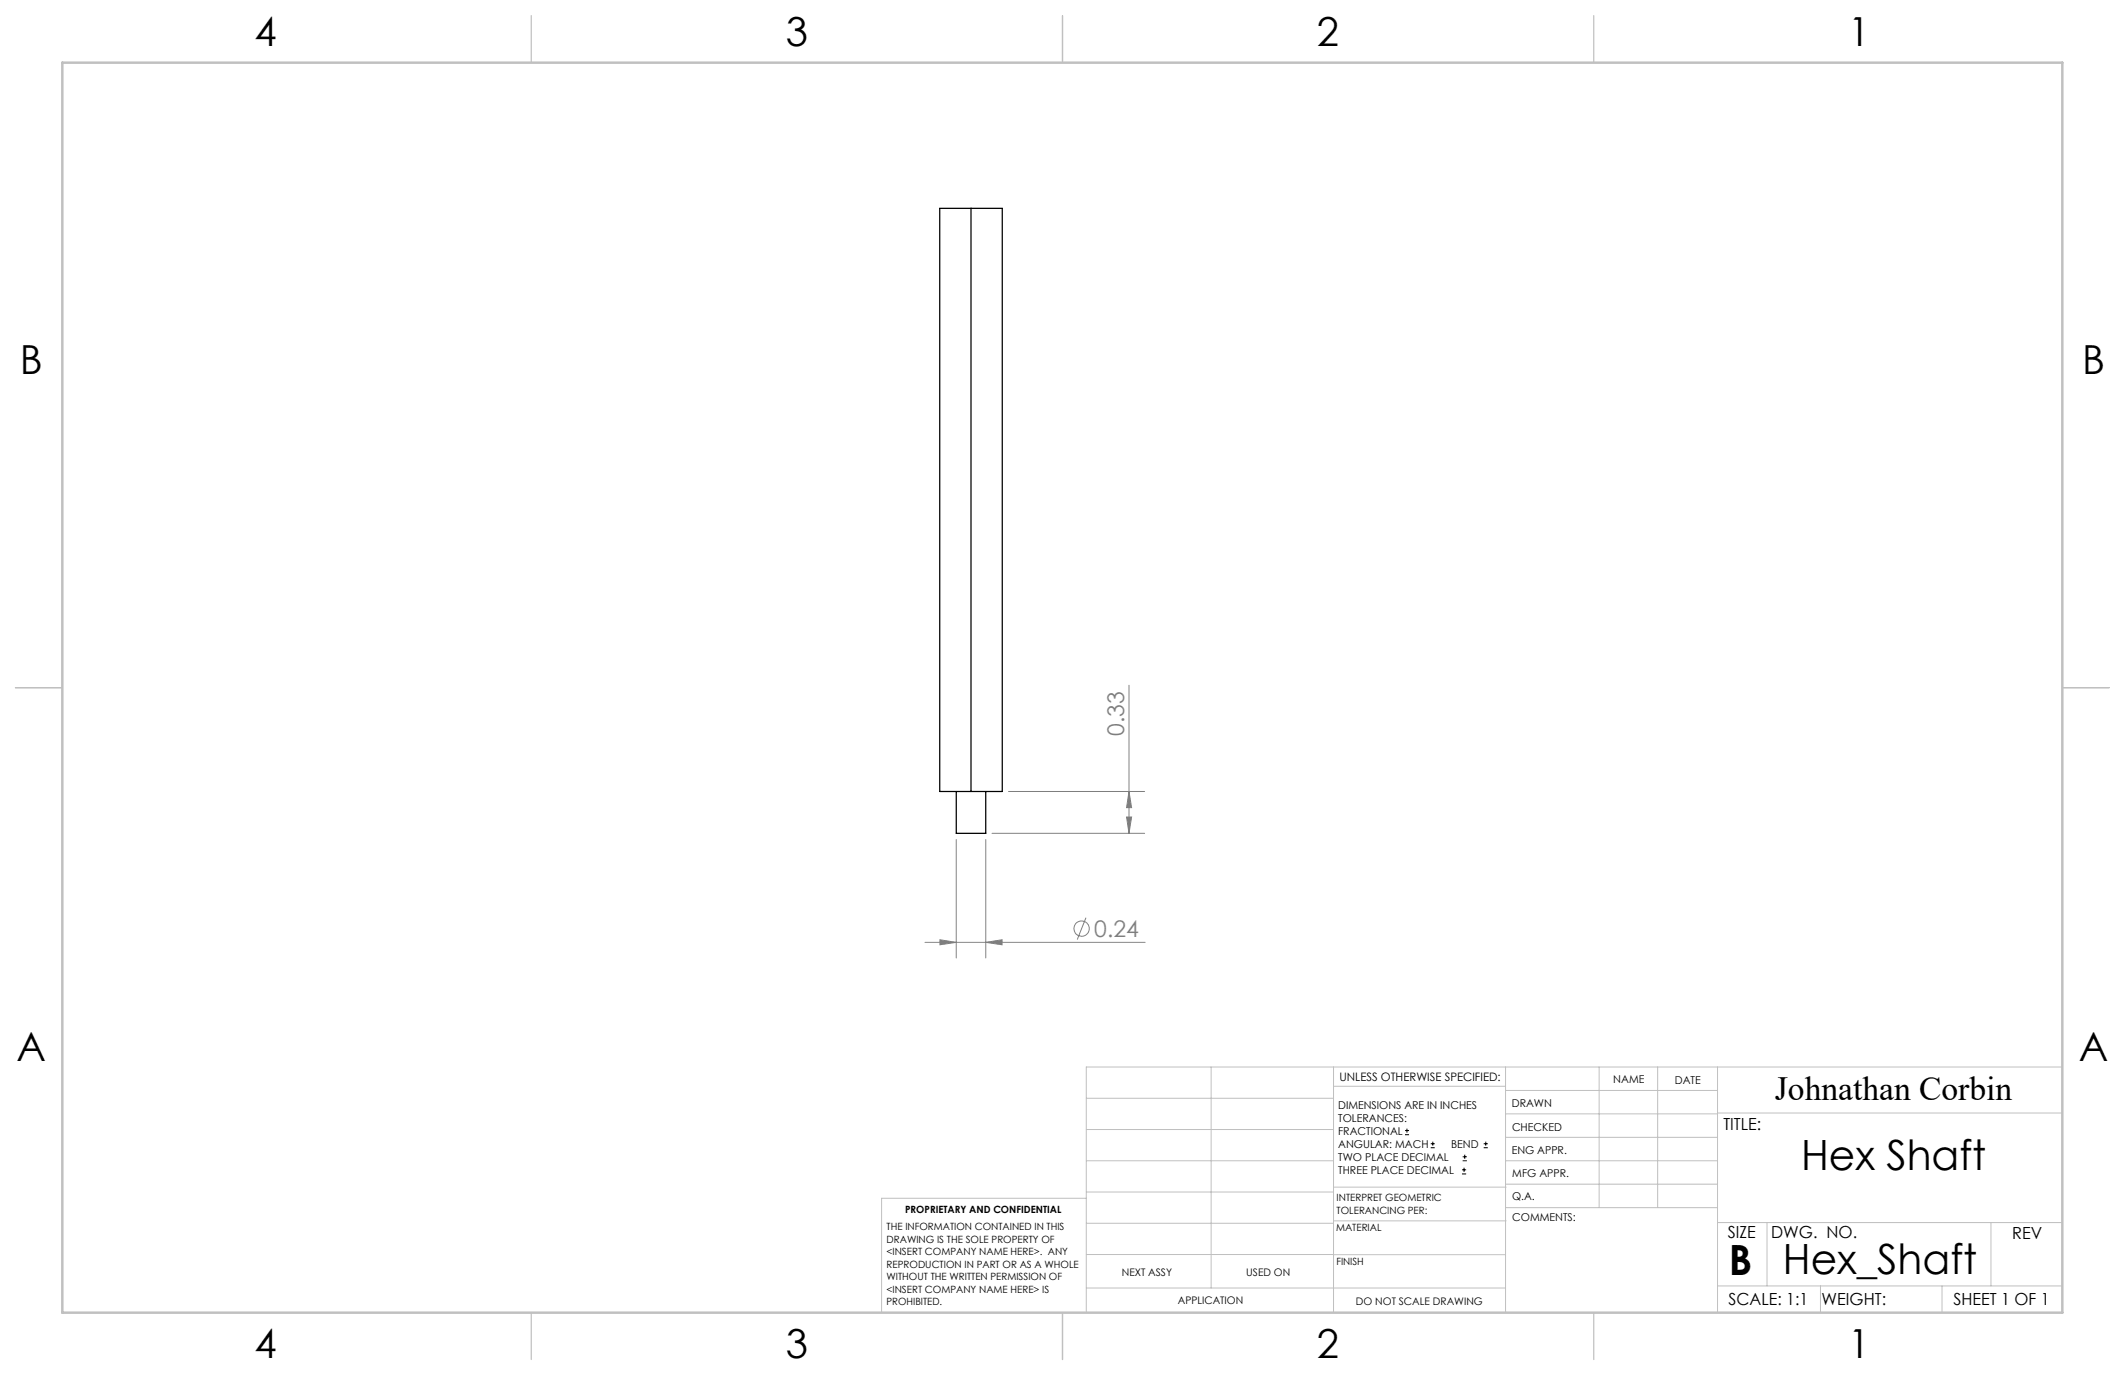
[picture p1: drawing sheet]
<svg xmlns="http://www.w3.org/2000/svg" width="432mm" height="279mm" viewBox="0 0 432 279" stroke-linecap="round" stroke-linejoin="round" font-family="sans-serif">
<g fill="none" stroke="#808080" stroke-width=".2">
<path d="M229.4 139.2v30.1M194.3 170.6v24.1M200.3 170.6v24.1M201.6 169.3h31M204.9 160.8h27.7M228.9 166h1l-.5 3.3zM229.4 160.8l.5 3.3h-1zM188 191.5h44.7M191 191l3.3 .5-3.3 .5zM200.3 191.5l3.3-.5v1zM220.7 186.5l-1.8 4.4"/>
<circle cx="219.8" cy="188.7" r="1.55"/>
</g>
<g fill="none" stroke="#000" stroke-width=".2">
<path d="M285.5 230.6h.8M285.5 229.7h.8M285.9 229.3v.9M290.7 233.2h.8M290.7 232.4h.8M291.1 232v.8M297.1 238.5h.8M297.1 237.7h.8M297.2 235.9h.9M297.2 235.1h.9M297.5 237.3v.8M297.6 234.6v.9"/>
<path d="M301.5 233.2h.8M301.5 232.4h.8M301.9 232v.8"/>
</g>
<g fill="none" stroke="#c0c0c0" stroke-width=".2">
<path d="M246.1 216.8v44.9M271 216.8v49.9M305.9 216.8v49.9M324.9 216.8v28.6M336.8 216.8v28.6M349 216.8v49.9M419.1 216.8h-198.4v49.9M220.7 235.9h50.3M220.7 229.5h50.3M220.7 223.2h50.3M271 220.7h34.9M305.9 231.1h43.1"/>
<path d="M305.9 226.3h43.1M305.9 221.6h43.1M305.9 235.9h43.1M349 226.2h70.1M220.7 248.6h50.3M220.7 242.2h50.3M220.7 254.9h50.3M220.7 243.5h-41.6v23.2M271 255h34.9M271 248.1h35M271 241.2h35M305.9 240.6h43.1"/>
<path d="M306 245.4h43M349 248.4h70.1M359.1 248.4v12.9M404.6 248.4v12.9M220.7 261.7h85.2M349 261.3h70.1M369.9 261.3v5.4M394.6 261.3v5.4"/>
</g>
<path d="M108 3.2v9.5M215.9 3.2v9.5M323.8 3.2v9.5M3.1 139.7h9.6M419.1 139.7h9.5M108 266.7v9.6M215.9 266.7v9.6M323.8 266.7v9.6" fill="none" stroke="#c0c0c0" stroke-width=".25"/>
<path d="M12.7 12.7h406.4v254h-406.4z" fill="none" stroke="#c0c0c0" stroke-width=".5"/>
<g fill="#808080">
<path d="M200.3 191.5l3.3-.5v1zM191 191l3.3 .5-3.3 .5z"/>
<path d="M229.4 160.8l.5 3.3h-1zM228.9 166h1l-.5 3.3z"/>
</g>
<path d="M191 42.3h12.7v118.5h-12.7zM197.3 42.3v118.5M194.3 160.8v8.5h6v-8.5" fill="none" stroke="#000" stroke-width=".25"/>
<g font-size="8.5">
<text x="366" y="237.7">Hex Shaft</text>
<text x="351.3" y="259">B</text>
<text x="362.3" y="258.9">Hex_Shaft</text>
</g>
<g font-size="8.1">
<text x="51.7" y="9.3">4</text>
<text x="159.7" y="9.3">3</text>
<text x="267.6" y="9.3">2</text>
<text x="375.6" y="9.3">1</text>
<text x="4" y="76">B</text>
<text x="423.1" y="76">B</text>
<text x="3.3" y="215.7">A</text>
<text x="422.4" y="215.7">A</text>
<text x="51.7" y="276">4</text>
<text x="159.7" y="276">3</text>
<text x="267.6" y="276">2</text>
<text x="375.6" y="276">1</text>
</g>
<text font-size="6.9" x="360.7" y="223.6">Johnathan Corbin</text>
<g font-size="4.7" fill="#808080">
<text x="228.4" y="149.6" transform="rotate(-90 228.4 149.6)">0.33</text>
<text x="222.4" y="190.4">0.24</text>
</g>
<g font-size="3.4">
<text x="350.2" y="229.5">TITLE:</text>
<text x="351.1" y="251.6">SIZE</text>
<text x="359.9" y="251.6">DWG. NO.</text>
<text x="408.9" y="251.7">REV</text>
<text x="351.2" y="265.2">SCALE: 1:1</text>
<text x="370.1" y="265.3">WEIGHT:</text>
<text x="396.9" y="265.2">SHEET 1 OF 1</text>
</g>
<text font-size="2.4" x="272.2" y="219.7">UNLESS OTHERWISE SPECIFIED:</text>
<g font-size="2.2">
<text x="327.8" y="220.1">NAME</text>
<text x="340.3" y="220.2">DATE</text>
<text x="271.9" y="225.3">DIMENSIONS ARE IN INCHES</text>
<text x="271.9" y="227.9">TOLERANCES:</text>
<text x="307.2" y="224.9">DRAWN</text>
<text x="271.9" y="230.6">FRACTIONAL</text>
<text x="271.9" y="233.2">ANGULAR: MACH</text>
<text x="294.9" y="233.2">BEND</text>
<text x="307.3" y="229.8">CHECKED</text>
<text x="271.9" y="235.9">TWO PLACE DECIMAL</text>
<text x="271.9" y="238.5">THREE PLACE DECIMAL</text>
<text x="307.2" y="234.5">ENG APPR.</text>
<text x="307.3" y="239.2">MFG APPR.</text>
<text x="307.3" y="243.9">Q.A.</text>
<text x="307.3" y="248.1">COMMENTS:</text>
</g>
<g font-size="2.1">
<text x="227.9" y="259.2">NEXT ASSY</text>
<text x="253.3" y="259.2">USED ON</text>
<text x="239.3" y="265">APPLICATION</text>
<text x="275.5" y="265.1">DO NOT SCALE DRAWING</text>
</g>
<g font-size="2">
<text x="271.6" y="244.1">INTERPRET GEOMETRIC</text>
<text x="180.2" y="250">THE INFORMATION CONTAINED IN THIS</text>
<text x="183.9" y="246.4">PROPRIETARY AND CONFIDENTIAL</text>
<text x="271.5" y="250.2">MATERIAL</text>
<text x="271.6" y="246.6">TOLERANCING PER:</text>
<text x="180.2" y="252.5">DRAWING IS THE SOLE PROPERTY OF</text>
<text x="180.2" y="255.1">&lt;INSERT COMPANY NAME HERE&gt;. ANY</text>
<text x="180.2" y="257.6">REPRODUCTION IN PART OR AS A WHOLE</text>
<text x="271.5" y="257">FINISH</text>
<text x="180.2" y="260.1">WITHOUT THE WRITTEN PERMISSION OF</text>
<text x="180.2" y="262.6">&lt;INSERT COMPANY NAME HERE&gt; IS</text>
<text x="180.2" y="265.2">PROHIBITED.</text>
</g>
</svg>
